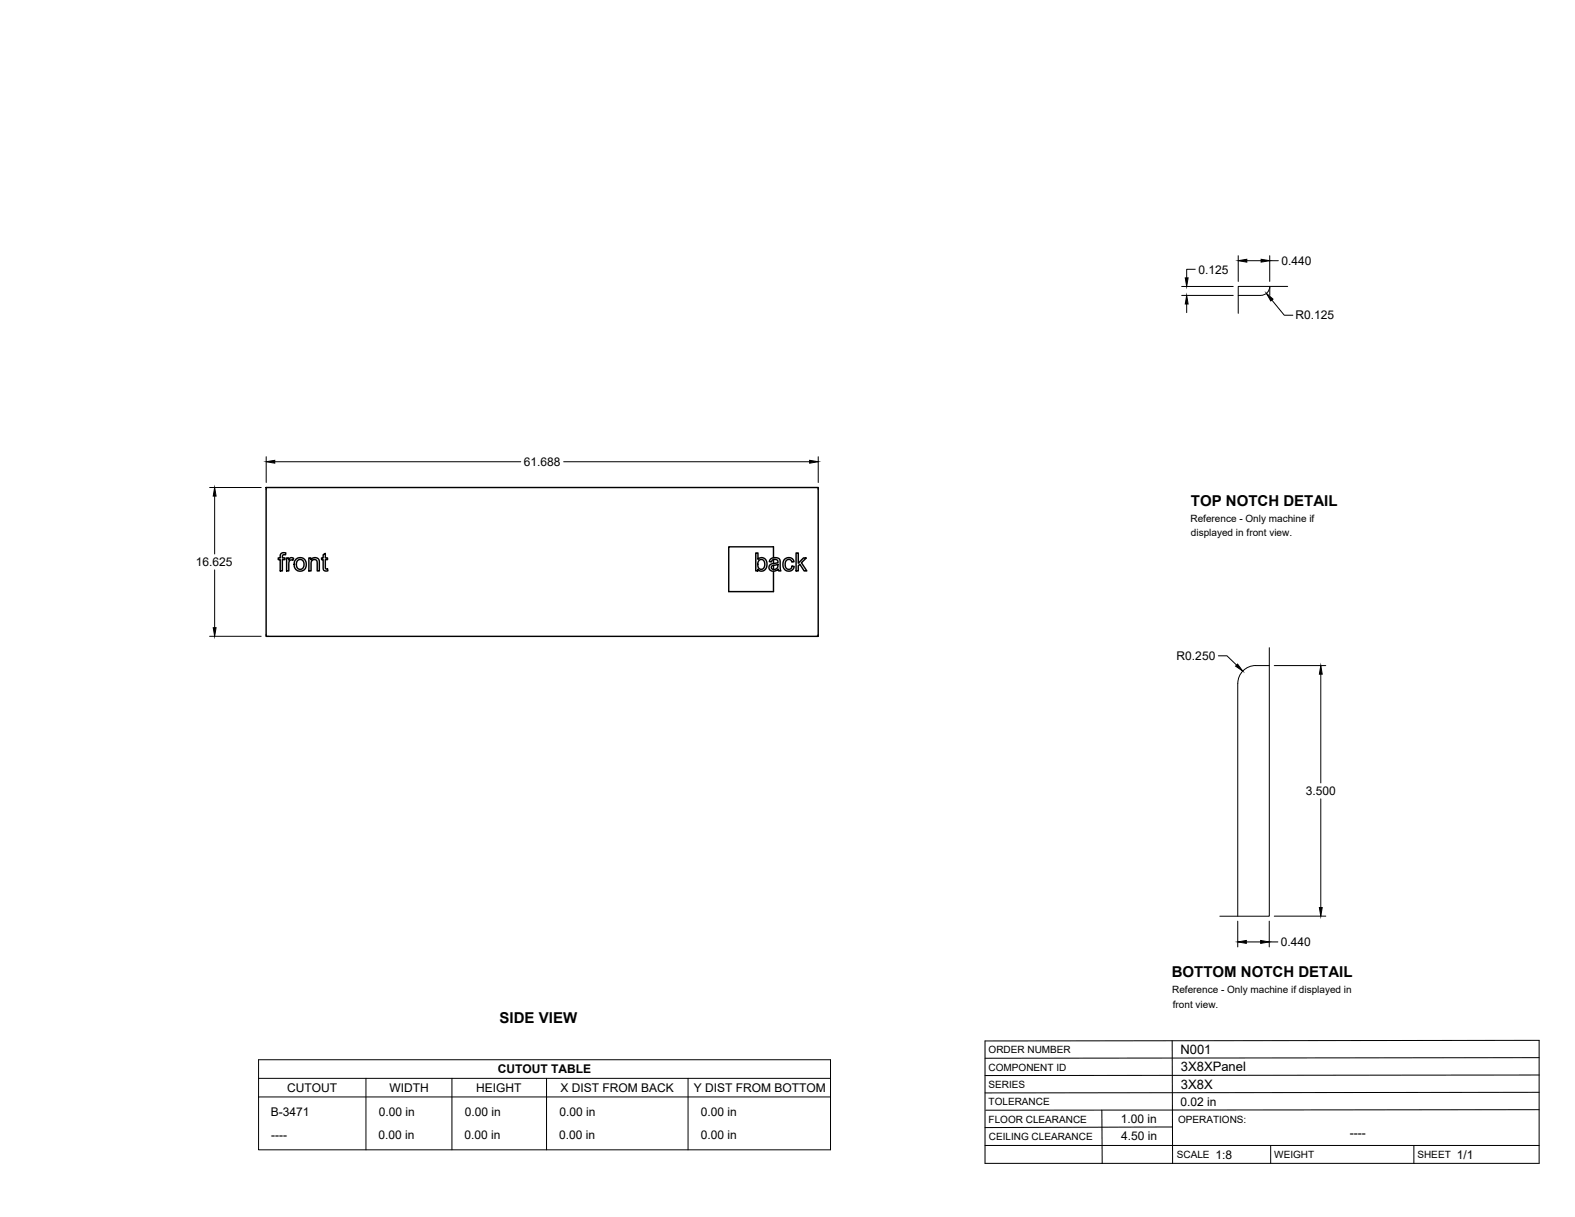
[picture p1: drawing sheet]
<svg xmlns="http://www.w3.org/2000/svg" width="559mm" height="432mm" viewBox="0 0 559 432" stroke-linecap="round" stroke-linejoin="round" font-family="sans-serif">
<!-- layer: Visible -->
<g fill="none" stroke="#000" stroke-width=".51">
<path d="M94.4 173h195.9v52.8h-195.9zM99.7 196.5l.7-.4 1 .1-.1 .7a.73 .73 0 0 0-.8-.1 .73 .73 0 0 0-.3 .7v.5h.9v.6h-.9v4h-.8v-4h-.7v-.6h.7zM101.7 198h.7v.6a1.12 1.12 0 0 1 1.8-.5l-.3 .7-.3-.1a1.06 1.06 0 0 0-1.1 1.5v2.4h-.8zM105.1 198.4l.9-.5a2.33 2.33 0 0 1 2.6 2.9 2.33 2.33 0 0 1-3.7 1.2l-.5-1.3a2.56 2.56 0 0 1 .7-2.3zM105.5 198.9l1.3-.4 .9 .8 .1 1.4-.7 1.2h-1.2l-.6-.6-.1-1.2zM109.6 198h.7v.6a1.64 1.64 0 0 1 2-.7 1.64 1.64 0 0 1 1 1.8v2.9h-.8l-.1-3.7-.8-.4-.9 .3-.3 .9v2.9h-.8zM114.7 196.8l.7-.5v1.7h.8v.6h-.8l.1 3.1 .7 .2 .1 .6-.6 .1a1.02 1.02 0 0 1-1-1.4v-2.6h-.6v-.6h.6zM268.1 196.2h.8v2.3a1.92 1.92 0 0 1 2.4-.3 1.92 1.92 0 0 1 .8 2.2l-.3 1.2a1.74 1.74 0 0 1-2.9 .4v.6h-.8zM269.3 198.8l.4-.2a1.77 1.77 0 0 1 1.7 1.2 1.77 1.77 0 0 1-.7 2l-.6 .2-.7-.2a2.15 2.15 0 0 1-.5-2.2zM273.3 198.5l.7-.5 1-.2 1.1 .3 .6 .5 .4 4h-.9l-.1-.6-1.4 .6a1.43 1.43 0 0 1-1.9-1.3 1.43 1.43 0 0 1 1.8-1.4l.6-.1a.68 .68 0 0 0 .8-.6 .68 .68 0 0 0-.9-.7 1.11 1.11 0 0 0-1.4 .9l-.8-.1zM274.4 197.9v-3.9h-15.8v15.9h15.8v-7.3M274.4 198.5v1.4"/>
<path d="M278.3 198.5a1.95 1.95 0 0 1 2-.7 1.95 1.95 0 0 1 1.4 1.5l-.8 .1a1.26 1.26 0 0 0-1.6-.8 1.26 1.26 0 0 0-.7 1.7l.2 1.1 .6 .5a1.14 1.14 0 0 0 1.6-1l.8 .1-.4 .9a2.06 2.06 0 0 1-2.4 .6 2.06 2.06 0 0 1-1.2-2.2zM282.4 196.2h.8v3.6l1.9-1.8h1l-1.8 1.7 2 2.9h-1l-1.5-2.4-.6 .5v1.9h-.8zM273.9 200.8l1.3-.3a.43 .43 0 0 1 .6-.2 .43 .43 0 0 1 .2 .5 1.25 1.25 0 0 1-1 1.2 1.25 1.25 0 0 1-1.4-.7zM274.4 200.6v1.4"/>
</g>
<!-- layer: Reference -->
<path d="M439.3 104.8h8M447.3 104.8a3.2 3.2 0 0 0 3.2-3.2v3.2M456.9 101.6h-17.6v9.6M95.2 173h-.8v.8M289.5 173h.8v.8M94.4 225v.8h.8M290.3 225v.8h-.8M450.3 236.2a12.8 12.8 0 0 0-7.7 .6 6.4 6.4 0 0 0-3.4 5.7l-.1 82.6M450.3 229.8v95.3h-17.5" fill="none" stroke="#000" stroke-width=".35"/>
<!-- layer: Titleblock -->
<path d="M349.5 369.3l196.6-.2v43.7h-196.6zM415.9 369.3l.1 43.5M546.1 375.3l-196.6 .2M390.9 393.9l.2 18.9M416 399.9l-66.5 .2M546.1 393.7l-196.3 .2M546.1 387.6l-196.6 .2M546.1 381.4l-196.6 .2M349.5 406.4h196.6M450.8 406.4v6.4M501.6 406.4v6.4" fill="none" stroke="#000" stroke-width=".36"/>
<!-- layer: Custom Tables -->
<path d="M91.7 376h203v32h-203zM91.7 382.6h203M91.7 389.2h203M129.8 382.6v25.4M160.3 382.6v25.4M193.9 382.6v25.4M244.1 382.6v25.4" fill="none" stroke="#000" stroke-width=".35"/>
<!-- layer: FD_Dimensions -->
<g fill="none" stroke="#000" stroke-width=".35">
<path d="M424.1 95.5h-3.1v3.1M439.3 90.7v9.2M442.4 92.5h5M450.5 90.7v9.2M450.5 92.5h3M419.2 104.8h18.3M419.2 101.6h18.3M421 107.9v3M451.3 106.5l4.4 5.3h3M74.4 173h18.3M76.2 176v20.6M94.4 162.1v9.1"/>
<path d="M97.5 163.8h87.3M200 163.8h87.3M290.3 162.1v9.1M76.2 202.2v20.5M74.4 225.8h18.3M432.3 232.7h3l3.4 3.3M452.1 236.2h18.3M468.6 239.2v38.6M468.6 283.4v38.6M439.1 326.8v9.2M442.2 334.2h5.1M450.3 326.8v9.2"/>
<path d="M450.3 334.2h3.1M452.1 325.1h18.3"/>
</g>
<g fill="#000" stroke="#000" stroke-width=".35">
<path d="M420.5 98.6h1l-.5 3zM439.3 92.5l3.1-.5v1zM447.4 92l3.1 .5-3.1 .5zM421 104.8l.5 3.1h-1zM449.3 104.1l2.4 2-.8 .7zM76.2 173l.5 3h-1.1zM94.4 163.8l3.1-.5v1zM287.3 163.3l3 .5-3 .5zM75.6 222.7h1.1l-.5 3.1zM439.1 235.6l1.8 2.5-2.5-1.8zM468.6 236.2l.5 3h-1zM439.1 334.2l3.1-.5v1z"/>
<path d="M447.3 333.7l3 .5-3 .5zM468.1 322h1l-.5 3.1z"/>
</g>
<g font-size="5.3">
<text x="422.6" y="179.5">TOP NOTCH DETAIL</text>
<text x="415.8" y="346.8">BOTTOM NOTCH DETAIL</text>
<text x="177.3" y="363.1">SIDE VIEW</text>
</g>
<g font-size="4.6">
<text x="418.8" y="373.8">N001</text>
<text x="419" y="380.1">3X8XPanel</text>
<text x="419" y="386.2">3X8X</text>
</g>
<g font-size="4.3">
<text x="454.6" y="94">0.440</text>
<text x="425.2" y="97">0.125</text>
<text x="459.6" y="113.3">R0.125</text>
<text x="185.9" y="165.3">61.688</text>
<text x="69.5" y="200.9">16.625</text>
<text x="417.5" y="234.2">R0.250</text>
<text x="463.3" y="282.1">3.500</text>
<text x="454.5" y="335.7">0.440</text>
<text x="176.6" y="380.8">CUTOUT TABLE</text>
<text x="101.9" y="387.4">CUTOUT</text>
<text x="138.2" y="387.4">WIDTH</text>
<text x="169" y="387.4">HEIGHT</text>
<text x="198.9" y="387.4">X DIST FROM BACK</text>
<text x="246.1" y="387.4">Y DIST FROM BOTTOM</text>
<text x="418.8" y="392.4">0.02 in</text>
<text x="96.1" y="396.1">B-3471</text>
<text x="134.4" y="396.1">0.00 in</text>
<text x="164.9" y="396.1">0.00 in</text>
<text x="198.5" y="396.1">0.00 in</text>
<text x="248.7" y="396.1">0.00 in</text>
<text x="397.7" y="398.3">1.00 in</text>
<text x="96.2" y="404">----</text>
<text x="134.3" y="404">0.00 in</text>
<text x="164.8" y="404">0.00 in</text>
<text x="198.4" y="404">0.00 in</text>
<text x="248.6" y="404">0.00 in</text>
<text x="397.7" y="404.3">4.50 in</text>
<text x="478.9" y="403.2">----</text>
<text x="431.3" y="411.1">1:8</text>
<text x="516.9" y="411.1">1/1</text>
</g>
<g font-size="3.5">
<text x="422.4" y="185">Reference - Only machine if</text>
<text x="422.6" y="190.2">displayed in front view.</text>
<text x="415.9" y="352.4">Reference - Only machine if displayed in</text>
<text x="416.1" y="357.5">front view.</text>
<text x="350.8" y="373.6">ORDER NUMBER</text>
<text x="350.8" y="379.9">COMPONENT ID</text>
<text x="350.8" y="386.1">SERIES</text>
<text x="350.8" y="392.2">TOLERANCE</text>
<text x="350.8" y="398.4">FLOOR CLEARANCE</text>
<text x="418" y="398.4">OPERATIONS:</text>
<text x="350.8" y="404.4">CEILING CLEARANCE</text>
<text x="417.5" y="410.9">SCALE</text>
<text x="452.1" y="410.9">WEIGHT</text>
<text x="502.9" y="410.9">SHEET</text>
</g>
</svg>
